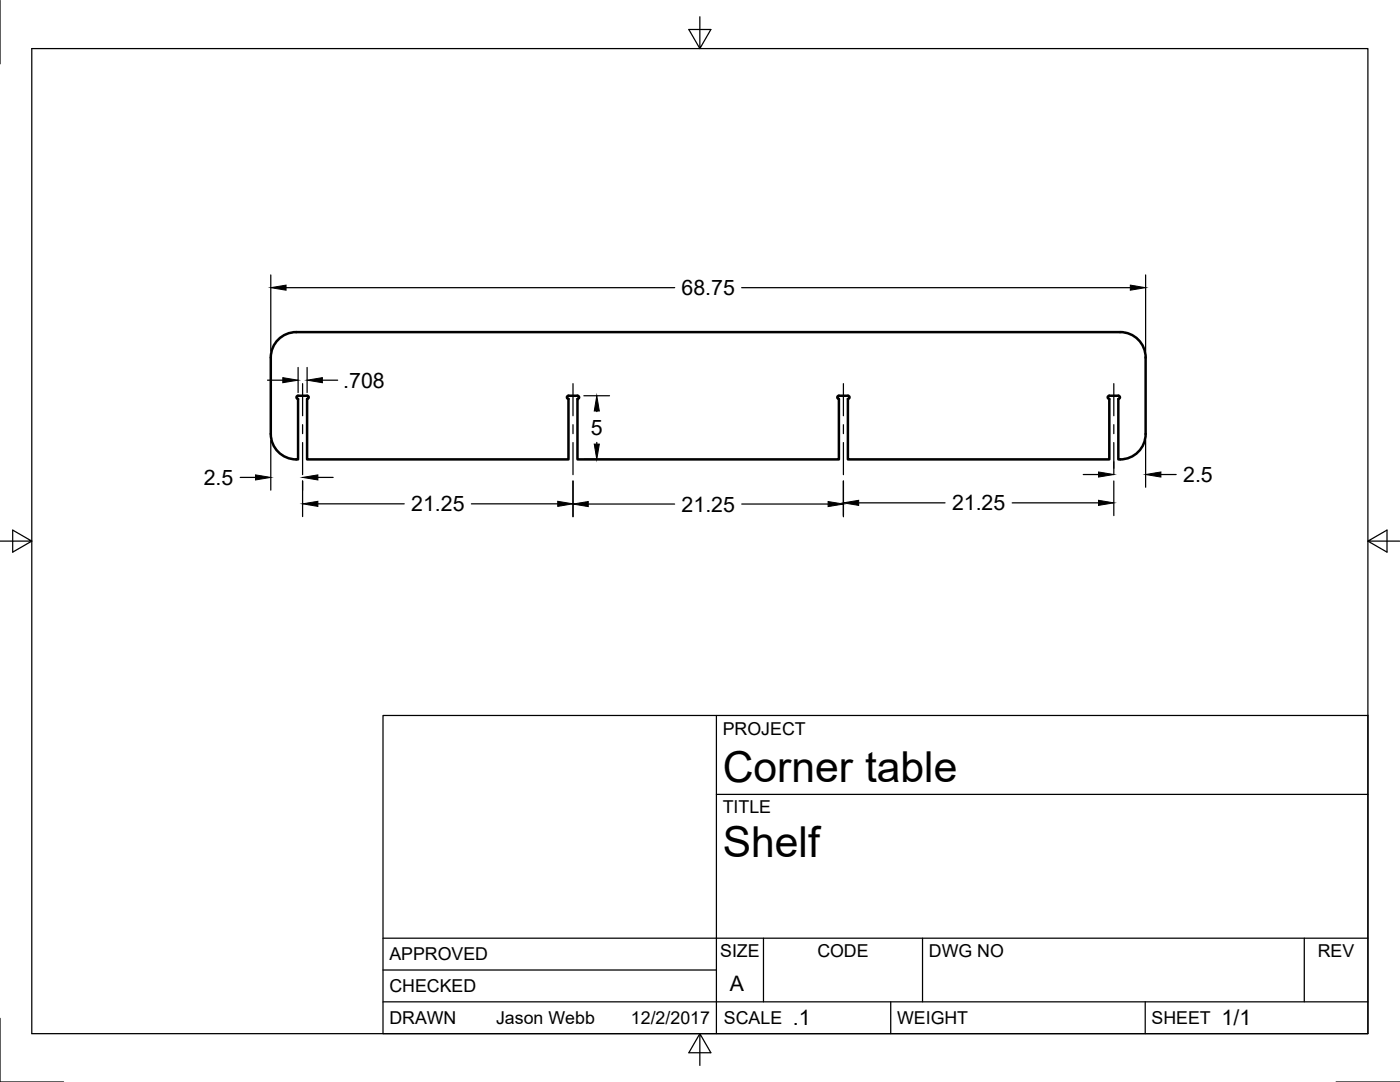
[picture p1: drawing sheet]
<svg xmlns="http://www.w3.org/2000/svg" width="279mm" height="216mm" viewBox="0 0 279 216" stroke-linecap="round" stroke-linejoin="round" font-family="sans-serif">
<!-- layer: Visible -->
<path d="M228.6 71.3v15.3M228.6 71.3a5.1 5.1 0 0 0-5-5h-164.5a5.1 5.1 0 0 0-5.1 5v15.3a5.1 5.1 0 0 0 5.5 5.1v-12.1a.32 .32 0 0 1-.3-.3 .32 .32 0 0 1 .3-.3h1.8a.32 .32 0 0 1 .3 .3 .32 .32 0 0 1-.3 .3v12.1h52.2v-12.1a.32 .32 0 0 1-.4-.3 .32 .32 0 0 1 .4-.3h1.8a.32 .32 0 0 1 .3 .3 .32 .32 0 0 1-.3 .3v12.1h52.1v-12.1a.32 .32 0 0 1-.3-.3 .32 .32 0 0 1 .3-.3h1.8a.32 .32 0 0 1 .3 .3 .32 .32 0 0 1-.3 .3v12.1h52.2v-12.1a.32 .32 0 0 1-.3-.3 .32 .32 0 0 1 .3-.3h1.8a.32 .32 0 0 1 .3 .3 .32 .32 0 0 1-.3 .3v12.1a5.1 5.1 0 0 0 5.4-5.1" fill="none" stroke="#000" stroke-width=".5"/>
<!-- layer: Border -->
<path d="M0 0v12.7M6.3 9.7h266.7v196.6h-266.7zM139.7 3.3v6.4l2.2-3.8h-4.4l2.2 3.8M0 108h6.3l-3.8-2.2v4.4l3.8-2.2M273 108l3.8 2.2v-4.4l-3.8 2.2h6.3M0 203.2v12.7h12.7M139.7 206.3l-2.2 3.8h4.4l-2.2-3.8v6.3M266.6 215.9h12.7" fill="none" stroke="#000" stroke-width=".25"/>
<!-- layer: Titleblock -->
<path d="M76.4 142.8h196.6v63.5h-196.6zM143 158.5h130M143 142.8v63.5M76.4 199.9h196.6M76.4 193.6h66.6M76.4 187.2h196.6M152.4 187.2v12.7M177.8 199.9v6.4M184.1 187.2v12.7M228.6 199.9v6.4M260.3 187.2v12.7" fill="none" stroke="#000" stroke-width=".25"/>
<!-- layer: Center Lines -->
<path d="M60.4 76.6v6.4M114.4 76.6v6.4M168.3 76.6v6.4M222.3 76.6v6.4M60.4 84.7v1.8M60.4 88.3v6.4M114.4 84.7v1.8M114.4 88.3v6.4M168.3 84.7v1.8M168.3 88.3v6.4M222.3 84.7v1.8M222.3 88.3v6.4" fill="none" stroke="#000" stroke-width=".25"/>
<!-- layer: Dimensions -->
<g fill="none" stroke="#000" stroke-width=".25">
<path d="M54 54.9v15.2M57.1 57.4h77.6M148 57.4h77.6M228.6 54.9v15.2M53.4 75.9h3M59.5 73.3v5M61.3 73.3v5M64.3 75.9h3.1M116.5 79h5.1M47.9 95.3h3.1M54 87.9v9.9M60.4 96v7.1"/>
<path d="M63.4 95.3h3.1M114.4 96v7.1M116.5 91.7h5.1M119.1 82v.1M119.1 88.3v.3M168.3 96v7.1M216.2 94.7h3M222.3 92.1v1.3M222.3 96v6.9M228.6 87.9v9.3M231.7 94.7h3M63.4 100.5h17.3"/>
<path d="M94.1 100.5h17.2M117.4 100.6h17.2M148 100.6h17.3M171.4 100.3h17.2M202 100.3h17.2"/>
</g>
<g fill="#000" stroke="#000" stroke-width=".2">
<path d="M54 57.4l3.1-.5v1zM225.6 56.9l3 .5-3 .5zM56.4 75.4l3.1 .5-3.1 .5zM61.3 75.9l3-.5v1zM51 94.8l3 .5-3 .5zM60.4 95.3l3-.5v1zM118.6 88.6h1l-.5 3.1zM119.1 79l.5 3h-1zM168.3 100.3l3.1-.5v1zM219.2 99.8l3.1 .5-3.1 .5zM219.2 94.2l3.1 .5-3.1 .5zM228.6 94.7l3.1-.5v1z"/>
<path d="M60.4 100.5l3-.5v1zM111.3 100l3.1 .5-3.1 .5zM114.4 100.6l3-.5v1zM165.3 100.1l3 .5-3 .5z"/>
</g>
<g font-size="8.5">
<text x="144.2" y="156">Corner table</text>
<text x="144.2" y="171">Shelf</text>
</g>
<g font-size="4.3">
<text x="136" y="58.9">68.75</text>
<text x="68.5" y="77.4">.708</text>
<text x="117.9" y="86.7">5</text>
<text x="40.7" y="96.8">2.5</text>
<text x="190" y="101.8">21.25</text>
<text x="236.1" y="96.2">2.5</text>
<text x="82.1" y="102">21.25</text>
<text x="136" y="102.1">21.25</text>
<text x="145.7" y="197.7">A</text>
<text x="158.2" y="204.6">.1</text>
<text x="243.8" y="204.6">1/1</text>
</g>
<g font-size="3.5">
<text x="144.2" y="146.6">PROJECT</text>
<text x="144.2" y="162.3">TITLE</text>
<text x="77.7" y="191.7">APPROVED</text>
<text x="143.7" y="191">SIZE</text>
<text x="163.1" y="191">CODE</text>
<text x="185.4" y="191">DWG NO</text>
<text x="263" y="191">REV</text>
<text x="77.7" y="198">CHECKED</text>
<text x="77.7" y="204.3">DRAWN</text>
<text x="99" y="204.3">Jason Webb</text>
<text x="125.9" y="204.3">12/2/2017</text>
<text x="144.5" y="204.3">SCALE</text>
<text x="179" y="204.3">WEIGHT</text>
<text x="229.8" y="204.3">SHEET</text>
</g>
</svg>
